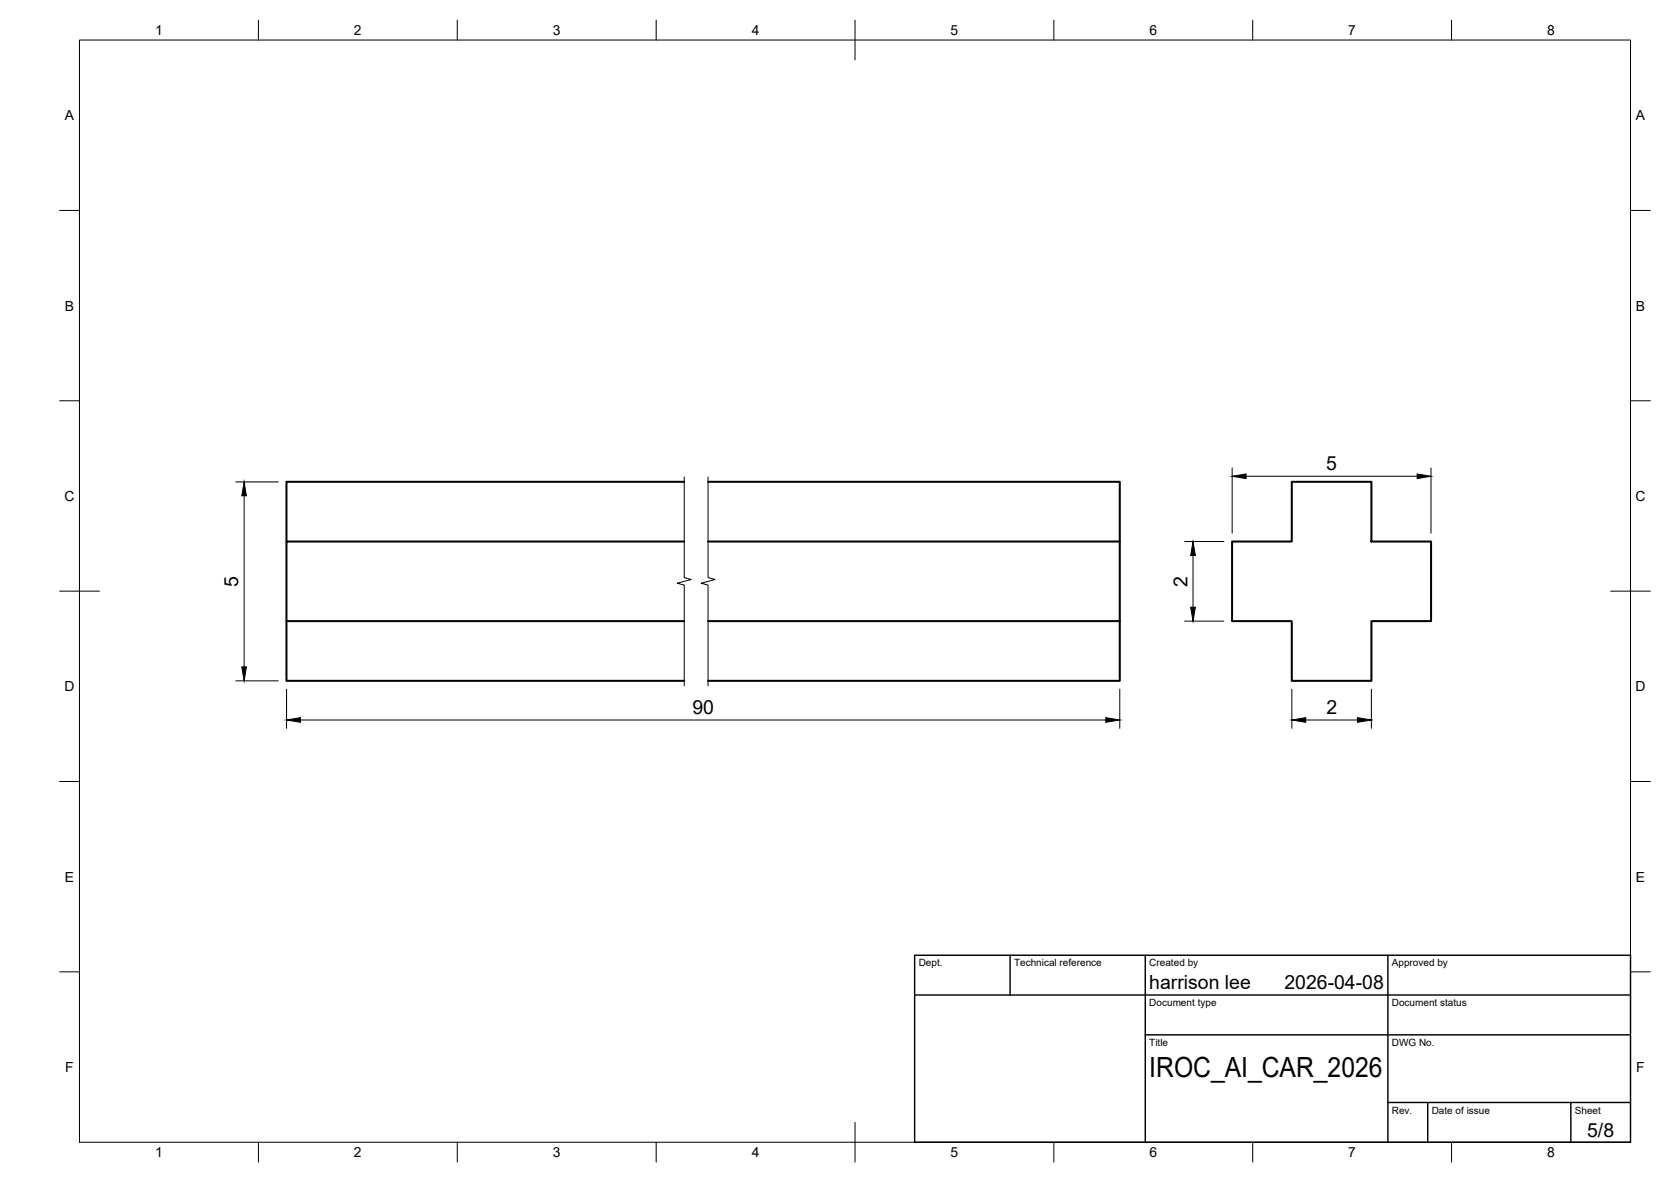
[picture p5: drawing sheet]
<svg xmlns="http://www.w3.org/2000/svg" width="420mm" height="297mm" viewBox="0 0 420 297" stroke-linecap="round" stroke-linejoin="round" font-family="sans-serif">
<!-- layer: Visible -->
<path d="M172 136.1h-100v20h100M172 121.1h-100v15M178 136.1h103.6v20h-103.6M178 121.1h103.6v15M309.8 136.1h15v-15h20v15h15v20h-15v15h-20v-15h-15zM72 156.1v15h100M281.6 156.1v15h-103.6" fill="none" stroke="#000" stroke-width=".51"/>
<!-- layer: BORDER -->
<g fill="none" stroke="#000" stroke-width=".25">
<path d="M20 10.1h390v276.9h-390zM65 5.1v5M115 5.1v5M165 5.1v5M215 5.1v10M265 5.1v5M315 5.1v5M365 5.1v5M15 52.9h5M410 52.9h5M15 100.7h5M410 100.7h5"/>
<path d="M15 148.6h10M405 148.6h10M15 196.4h5M410 196.4h5M15 244.2h5M410 244.2h5M65 287v5M115 287v5M165 287v5M215 282.1v9.9M265 287v5M315 287v5"/>
<path d="M365 287v5"/>
</g>
<!-- layer: TITLEBLOCK -->
<path d="M230 240.1h180v46.9h-180zM230 250h180M254 240.1v9.9M288 240.1v46.9M349 240.1v46.9M288 260.1h122M349 277.1h61M359 277.1v9.9M395 277.1v9.9" fill="none" stroke="#000" stroke-width=".36"/>
<!-- layer: Break Lines -->
<path d="M172 119.9v25.2l1.8 .5-3.5 1 1.7 .4v25.3M178 119.9v25.2l1.8 .5-3.5 1 1.7 .4v25.3" fill="none" stroke="#000" stroke-width=".25"/>
<!-- layer: FD_Dimensions -->
<g fill="none" stroke="#000" stroke-width=".25">
<path d="M309.8 117.6v16.4M313.3 119.7h43M359.8 117.6v16.4M59.3 121.1h10.7M61.4 124.6v43M297.9 136.1h9.8M300 139.6v13M297.9 156.1h9.8M59.3 171.1h10.7M72.1 173.2v9.8M281.6 173.2v9.8M324.8 173.2v9.8"/>
<path d="M344.8 173.2v9.8M75.5 180.9h202.5M328.3 180.9h13"/>
</g>
<path d="M309.8 119.7l3.5-.6v1.2zM356.3 119.1l3.5 .6-3.5 .6zM61.4 121.1l.6 3.5h-1.2zM300 136.1l.6 3.5h-1.2zM299.4 152.6h1.2l-.6 3.5zM60.8 167.6h1.2l-.6 3.5zM72.1 180.9l3.4-.6v1.2zM278 180.3l3.6 .6-3.6 .6zM324.8 180.9l3.5-.6v1.2zM341.3 180.3l3.5 .6-3.5 .6z" fill="#000" stroke="#000" stroke-width=".25"/>
<text font-size="7" x="289" y="270.6">IROC_AI_CAR_2026</text>
<g font-size="4.9">
<text x="333.5" y="118.2">5</text>
<text x="59.9" y="147.5" transform="rotate(-90 59.9 147.5)">5</text>
<text x="298.6" y="147.4" transform="rotate(-90 298.6 147.4)">2</text>
<text x="174.1" y="179.5">90</text>
<text x="333.5" y="179.5">2</text>
<text x="289" y="248.5">harrison lee</text>
<text x="323" y="248.5">2026-04-08</text>
<text x="399.1" y="285.7">5/8</text>
</g>
<g font-size="3.5">
<text x="39" y="8.8">1</text>
<text x="89" y="8.8">2</text>
<text x="139" y="8.8">3</text>
<text x="189" y="8.8">4</text>
<text x="239" y="8.8">5</text>
<text x="289" y="8.8">6</text>
<text x="339" y="8.8">7</text>
<text x="389" y="8.8">8</text>
<text x="16.3" y="30.2">A</text>
<text x="411.3" y="30.2">A</text>
<text x="16.3" y="78">B</text>
<text x="411.3" y="78">B</text>
<text x="16.2" y="125.9">C</text>
<text x="411.2" y="125.9">C</text>
<text x="16.2" y="173.7">D</text>
<text x="411.2" y="173.7">D</text>
<text x="16.3" y="221.6">E</text>
<text x="411.3" y="221.6">E</text>
<text x="16.4" y="269.4">F</text>
<text x="411.4" y="269.4">F</text>
<text x="39" y="290.8">1</text>
<text x="89" y="290.8">2</text>
<text x="139" y="290.8">3</text>
<text x="189" y="290.8">4</text>
<text x="239" y="290.8">5</text>
<text x="289" y="290.8">6</text>
<text x="339" y="290.8">7</text>
<text x="389" y="290.8">8</text>
</g>
<g font-size="2.5">
<text x="231" y="242.9">Dept.</text>
<text x="255" y="242.9">Technical reference</text>
<text x="289" y="242.9">Created by</text>
<text x="350" y="242.9">Approved by</text>
<text x="289" y="252.8">Document type</text>
<text x="350" y="252.8">Document status</text>
<text x="289" y="262.9">Title</text>
<text x="350" y="262.9">DWG No.</text>
<text x="350" y="279.9">Rev.</text>
<text x="360" y="279.9">Date of issue</text>
<text x="396" y="279.9">Sheet</text>
</g>
</svg>
